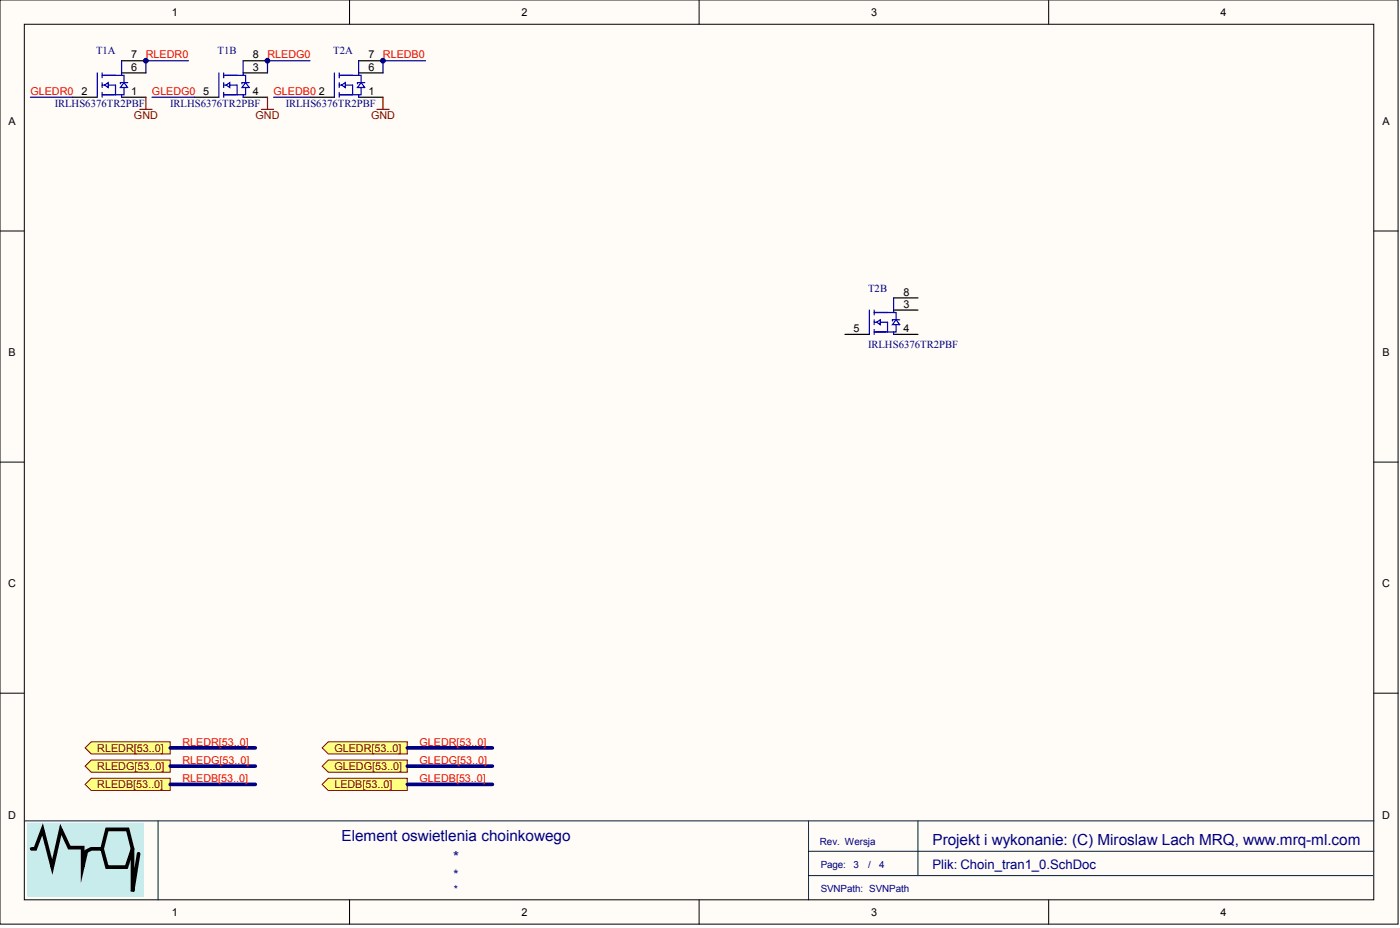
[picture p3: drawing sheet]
<svg xmlns="http://www.w3.org/2000/svg" width="243mm" height="161mm" viewBox="0 0 243 161" stroke-linecap="round" stroke-linejoin="round" font-family="sans-serif">
<g fill="#fffcf8" stroke="#000" stroke-width=".17">
<path d="M0 0h243.1v160.5h-243.1z"/>
<path d="M4.2 4.2h234.7v152.1h-234.7z"/>
</g>
<path d="M60.8 0v4.2M121.6 0v4.2M182.3 0v4.2M0 40.1h4.2M238.9 40.1h4.2M0 80.3h4.2M238.9 80.3h4.2M0 120.4h4.2M238.9 120.4h4.2M60.8 156.3v4.3M121.6 156.3v4.3M182.3 156.3v4.3" fill="none" stroke="#000" stroke-width=".17"/>
<path d="M4.2 142.6h234.7M27.5 142.6v13.7M140.6 152.1h98.1M140.6 147.9h98.3M140.6 142.6v13.7M159.6 142.6v9.5" fill="none" stroke="#001b31" stroke-width=".17"/>
<path d="M4.9 143h20v12.7h-20z" fill="#c8ebeb" stroke="#c8ebeb" stroke-width=".21"/>
<path d="M5.5 147.5h.6l1.3-3.4 1.7 6.5 1.5-6.5 1.4 3.2h2.4v3.3l.6-2.7 .9-.4h1.9l.8 3.1h3.4l1-3.1-.8-3.4h-3.6l-.8 3.4M23 147.5v7.4l1.1-6.6" fill="none" stroke="#000" stroke-width=".63"/>
<g fill="none" stroke="#000" stroke-width=".21">
<path d="M12.7 16.9h4.2M21.1 16.9h4.3M21.1 12.7h4.3M21.1 10.6h4.3M33.8 16.9h4.3M42.3 16.9h4.2M42.3 12.7h4.2M42.3 10.6h4.2M53.9 16.9h4.2M62.4 16.9h4.2M62.4 12.7h4.2M62.4 10.6h4.2"/>
<path d="M146.9 58.1h4.2M155.4 58.1h4.2M155.4 53.9h4.2M155.4 51.8h4.2"/>
</g>
<g fill="none" stroke="#00f" stroke-width=".21">
<path d="M16.9 12.7v4.2M17.8 13.1h3.8v1.3M17.8 16.5h2.3M17.8 14.8h.4M17.8 12.7v.8M17.8 14.4v.8M17.8 16v.9M18.2 14.8l.6-.4v.8zM18.8 14.8h1.3v1.7M21.1 10.6v2.5M21.1 16.5v.4M21.6 14.4l.6 .8h-1.3z"/>
<path d="M21.6 15.2v1.3h-1.5M22.2 14.4h-1.3v.2M38.1 12.7v4.2M38.9 13.1h3.8v1.3M38.9 16.5h2.3M38.9 14.8h.4M38.9 12.7v.8M38.9 14.4v.8M38.9 16v.9M39.3 14.8l.7-.4v.8zM40 14.8h1.2v1.7M42.3 10.6v2.5"/>
<path d="M42.3 16.5v.4M42.7 14.4l.6 .8h-1.2zM42.7 15.2v1.3h-1.5M43.3 14.4h-1.2v.2M58.1 12.7v4.2M59 13.1h3.8v1.3M59 16.5h2.3M59 14.8h.4M59 12.7v.8M59 14.4v.8M59 16v.9M59.4 14.8l.6-.4v.8z"/>
<path d="M60 14.8h1.3v1.7M62.4 10.6v2.5M62.4 16.5v.4M62.8 14.4l.6 .8h-1.2zM62.8 15.2v1.3h-1.5M63.4 14.4h-1.2v.2M151.1 53.9v4.2M152 54.3h3.8v1.3M152 57.7h2.3M152 56h.4M152 53.9v.8M152 55.6v.8"/>
<path d="M152 57.2v.9M152.4 56l.7-.4v.8zM153.1 56h1.2v1.7M155.4 51.8v2.5M155.4 57.7v.4M155.8 55.6l.6 .8h-1.2zM155.8 56.4v1.3h-1.5M156.4 55.6h-1.2v.2"/>
</g>
<g fill="#ffff80" stroke="#800000" stroke-width=".17">
<path d="M14.8 129.9l1.1-1h13.7v2.1h-13.7z" fill-rule="evenodd"/>
<path d="M14.8 133.1l1.1-1.1h13.7v2.2h-13.7z" fill-rule="evenodd"/>
<path d="M14.8 136.3l1.1-1.1h13.7v2.1h-13.7z" fill-rule="evenodd"/>
</g>
<path d="M29.6 129.9h14.8M29.6 133.1h14.8M29.6 136.3h14.8" fill="none" stroke="#000080" stroke-width=".63"/>
<path d="M5.3 16.9h7.4M26.4 16.9h7.4M32.8 10.6h-7.4v2.1M53.9 10.6h-7.4v2.1" fill="none" stroke="#000080" stroke-width=".21"/>
<path d="M24.3 19h2.1M25.4 16.9v2.1M45.5 19h2.1M46.5 16.9v2.1" fill="none" stroke="#800000" stroke-width=".21"/>
<g fill="#ffff80" stroke="#800000" stroke-width=".17">
<path d="M56 129.9l1.1-1h13.7v2.1h-13.7z" fill-rule="evenodd"/>
<path d="M56 133.1l1.1-1.1h13.7v2.2h-13.7z" fill-rule="evenodd"/>
<path d="M56 136.3l1.1-1.1h13.7v2.1h-13.7z" fill-rule="evenodd"/>
</g>
<path d="M70.8 129.9h14.8M70.8 133.1h14.8M70.8 136.3h14.8" fill="none" stroke="#000080" stroke-width=".63"/>
<path d="M47.6 16.9h6.3M74 10.6h-7.4v2.1" fill="none" stroke="#000080" stroke-width=".21"/>
<path d="M65.5 19h2.1M66.6 16.9v2.1" fill="none" stroke="#800000" stroke-width=".21"/>
<g fill="#000080" stroke="#000080" stroke-width=".17">
<circle cx="25.4" cy="10.5" r=".41"/>
<circle cx="46.5" cy="10.5" r=".41"/>
<circle cx="66.6" cy="10.5" r=".41"/>
</g>
<g font-size="2.7" fill="#000080">
<text x="59.4" y="146.1">Element oswietlenia choinkowego</text>
<text x="78.8" y="149.7">*</text>
<text x="162.1" y="146.7">Projekt i wykonanie: (C) Miroslaw Lach MRQ, www.mrq-ml.com</text>
</g>
<g font-size="2.3" fill="#000080">
<text x="78.8" y="152.7">*</text>
<text x="162.1" y="151">Plik: Choin_tran1_0.SchDoc</text>
</g>
<g font-size="1.9">
<text x="29.9" y="2.7">1</text>
<text x="90.7" y="2.7">2</text>
<text x="151.4" y="2.7">3</text>
<text x="212.2" y="2.7">4</text>
<text x="22.8" y="10.1">7</text>
<text x="44" y="10.1">8</text>
<text x="64.1" y="10.1">7</text>
<text x="14.2" y="16.5">2</text>
<text x="22.8" y="16.5">1</text>
<text x="22.8" y="12.3">6</text>
<text x="35.3" y="16.5">5</text>
<text x="44" y="16.5">4</text>
<text x="44" y="12.3">3</text>
<text x="55.4" y="16.5">2</text>
<text x="64.1" y="16.5">1</text>
<text x="64.1" y="12.3">6</text>
<text x="1.5" y="21.8">A</text>
<text x="240.4" y="21.8">A</text>
<text x="157.1" y="53.5">3</text>
<text x="157.1" y="51.3">8</text>
<text x="148.4" y="57.7">5</text>
<text x="157.1" y="57.7">4</text>
<text x="1.5" y="61.9">B</text>
<text x="240.4" y="61.9">B</text>
<text x="1.4" y="102.1">C</text>
<text x="240.3" y="102.1">C</text>
<text x="1.4" y="142.2">D</text>
<text x="240.3" y="142.2">D</text>
<text x="29.9" y="159.1">1</text>
<text x="90.7" y="159.1">2</text>
<text x="151.4" y="159.1">3</text>
<text x="212.2" y="159.1">4</text>
</g>
<g font-size="1.9" fill="#000080">
<text x="16.7" y="9.5">T1A</text>
<text x="37.8" y="9.5">T1B</text>
<text x="57.9" y="9.5">T2A</text>
<text x="9.5" y="18.5">IRLHS6376TR2PBF</text>
<text x="29.6" y="18.5">IRLHS6376TR2PBF</text>
<text x="49.7" y="18.5">IRLHS6376TR2PBF</text>
<text x="150.9" y="50.7">T2B</text>
<text x="150.9" y="60.4">IRLHS6376TR2PBF</text>
<text x="78.9" y="155.1">*</text>
</g>
<g font-size="1.9" fill="#f00">
<text x="25.4" y="10.1">RLEDR0</text>
<text x="46.5" y="10.1">RLEDG0</text>
<text x="66.6" y="10.1">RLEDB0</text>
<text x="5.3" y="16.5">GLEDR0</text>
<text x="26.4" y="16.5">GLEDG0</text>
<text x="47.6" y="16.5">GLEDB0</text>
<text x="31.7" y="129.5">RLEDR[53..0]</text>
<text x="72.9" y="129.5">GLEDR[53..0]</text>
<text x="31.7" y="132.7">RLEDG[53..0]</text>
<text x="31.7" y="135.9">RLEDB[53..0]</text>
<text x="72.9" y="132.7">GLEDG[53..0]</text>
<text x="72.9" y="135.9">GLEDB[53..0]</text>
</g>
<g font-size="1.9" fill="#800000">
<text x="23.3" y="20.7">GND</text>
<text x="44.4" y="20.7">GND</text>
<text x="64.5" y="20.7">GND</text>
<text x="16.9" y="130.6">RLEDR[53..0]</text>
<text x="58.1" y="130.6">GLEDR[53..0]</text>
<text x="16.9" y="133.7">RLEDG[53..0]</text>
<text x="16.9" y="136.9">RLEDB[53..0]</text>
<text x="58.1" y="133.7">GLEDG[53..0]</text>
<text x="58.1" y="136.9">LEDB[53..0]</text>
</g>
<g font-size="1.7" fill="#000080">
<text x="142.6" y="146.7">Rev. Wersja</text>
<text x="142.7" y="155">SVNPath: SVNPath</text>
<text x="142.7" y="150.7">Page:</text>
<text x="148.4" y="150.7">3</text>
<text x="150.9" y="150.7">/</text>
<text x="152.8" y="150.7">4</text>
</g>
</svg>
